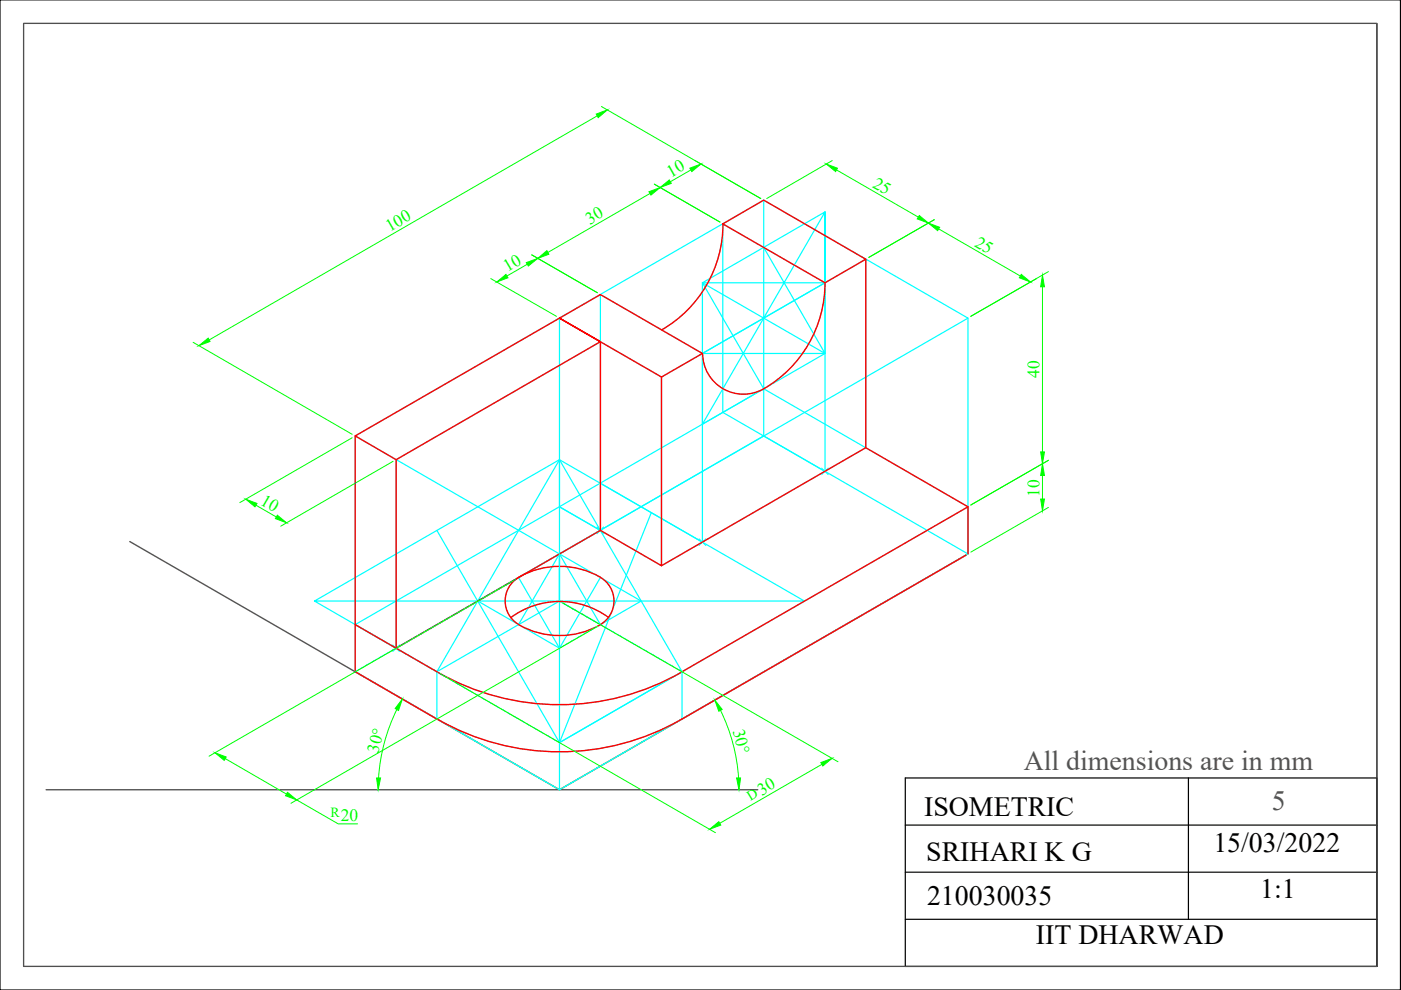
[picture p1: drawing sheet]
<svg xmlns="http://www.w3.org/2000/svg" width="297mm" height="210mm" viewBox="0 0 297 210" stroke-linecap="round" stroke-linejoin="round" font-family="sans-serif">
<!-- layer: Axis -->
<path d="M27.5 114.8l91.1 52.6 86.2-49.7M9.8 167.4h150.9" fill="none" stroke="#545454" stroke-width=".3"/>
<!-- layer: Thin -->
<g fill="none" stroke="#0ff" stroke-width=".25">
<path d="M148.9 60v54.9l-21.6-12.4v-40l21.6 12.4 26-14.9-21.7-12.5v39.9l21.7 12.6v-40M161.9 52.5l13 22.4-26-14.9 26-15.1-26 45 26-15v-30v15.1M161.9 42.4v40M174.9 60h-26l13 22.4M127.3 72.4l-43.3 25.1v39.9M140.3 79.9l43.3-24.9v39.9l-43.3 25-21.7-12.4M148.9 74.9h26M205.2 67.5v40l-86.6 50-43.3-25.1v-40M75.3 92.4l86.6-50 43.3 25.1-86.6 49.9zM118.6 97.5l26 44.9v10.1M161.9 92.4v-10l-86.6 50M161.9 82.4l43.3 25.1v9.9"/>
<path d="M118.6 117.4v50M138.1 108.7l-19.5 48.8-26-45M140.3 119.9v-40l-21.7-12.4v40l8.7 5-43.3 24.9M66.7 127.4h103.9l-52-29.9-51.9 29.9 25.9 15 26-15 26 15-26 15.1M75.3 132.4v10M75.3 132.4l8.7 5M109.9 132.4l8.7-15 8.7 15-8.7 5-17.3-10 17.3-10 17.3 10-8.6 5-8.7-5v-29.9l-26 44.9v10.1M109.9 122.4l8.7 15 8.7-15M75.3 142.4l86.6-50 43.3 25-86.6 50z"/>
</g>
<path d="M174.2 99.2l1.4 1.4M175.6 99.2l-1.4 1.4M126.6 111.7l1.4 1.5M128 111.7l-1.4 1.5M148.2 114.2l1.4 1.5M149.6 114.2l-1.4 1.5M83.3 136.8l1.4 1.3M84.7 136.8l-1.4 1.3" fill="none" stroke="#0ff" stroke-width=".21"/>
<!-- layer: Dimension -->
<g fill="none" stroke="#0f0" stroke-width=".21">
<path d="M126.6 24.6l-82.2 47.5M127.5 22.6l33.8 19.5M138.7 39l14 8.1M146.5 36l-4.4 2.5M176.4 34.1l-13.8 8M177.4 36l17.3 10M104.1 59.1l13.9 8M111.8 56l-4.3 2.5M112.7 54l14 8.1M137.8 41l-21.6 12.5M148.9 60v14.9M198.1 46.6l-13.9 8"/>
<path d="M199 48.5l17.3 10M222.3 57.6l-16.5 9.5M40.9 72.6l33.8 19.5M221 60.8v35M74.7 92.8l-23.9 13.8M83.4 97.8l-23.9 13.8M222.3 97.6l-16.5 9.5M54.3 107.1l4.3 2.5M221 100.8v5M222.3 107.6l-16.5 9.5M109.3 122.8l-65 37.5M119.3 127.8l58.4 33.7"/>
<path d="M126.7 132.8l-65 37.5M84.2 150.4a38.5 38.5 0 0 0-3.9 14.5M93.3 142.8l58.4 33.7M152.8 150.6a38 38 0 0 1 3.8 14.3M47.8 160.8l12.9 7.6M62.9 169.6l8.8 5.1h4.1M174.2 162.1l-21.6 12.5"/>
</g>
<!-- layer: Thick -->
<g fill="none" stroke="#f00" stroke-width=".3">
<path d="M153.2 47.5l8.7-5.1 21.7 12.6-8.7 5zM153.3 47.4a26 26 0 0 1-13 22.5M174.9 59.9a26 26 0 0 1-13 22.5M183.6 55v39.9l-43.3 25M127.3 72.4v40.1l13 7.4v-40M149 74.9a8.7 8.7 0 0 0 13 7.5M75.3 92.4l52-29.9 21.6 12.4-8.6 5-21.7-12.4 8.7 4.9-43.3 25.1zM75.3 92.4v50l17.3 10.1M84 97.5v39.9l43.3-24.9M183.6 94.9l21.6 12.6v9.9M204.8 117.7l-60.2 34.7a52 52 0 0 1-51.9 0M205.2 107.5l-60.6 34.9a52 52 0 0 1-51.9 0"/>
<path d="M75.3 132.4l17.3 10M110 132.4a17.3 17.3 0 0 0 17.3 0M127.3 122.4a5.8 5.8 0 0 1 0 10M127.3 122.4a16.8 16.8 0 0 0-18.5 .9 5.8 5.8 0 0 0 1.2 9.1M129 130.9a17.5 17.5 0 0 0-20.7 0"/>
</g>
<!-- layer: Dimension -->
<g fill="#0f0" stroke="#0f0" stroke-width=".21">
<path d="M156.2 164.9h.8l-.3 2.5z"/>
<path d="M151.6 148.4l1.5 2-.7 .4z"/>
<path d="M85.3 148.2l-.8 2.4-.7-.4z"/>
<path d="M79.8 164.9h.9l-.5 2.5z"/>
<path d="M221 58.3l.4 2.5h-.8z"/>
<path d="M220.6 95.8h.8l-.4 2.5z"/>
<path d="M221 98.3l.4 2.5h-.8z"/>
<path d="M220.6 105.8h.8l-.4 2.5z"/>
<path d="M175.2 34.8l2.3 .9-.3 .7z"/>
<path d="M194.9 45.7l1.9 1.6-2.3-.9z"/>
<path d="M196.8 47.3l2.4 .9-.4 .7z"/>
<path d="M216.5 58.2l2 1.6-2.4-.9z"/>
<path d="M140 39.8l1.9-1.6 .4 .7z"/>
<path d="M146.3 35.7l2.3-.9-1.9 1.6z"/>
<path d="M114 54.8l2-1.7 .4 .8z"/>
<path d="M137.6 40.7l2.4-.9-2 1.6z"/>
<path d="M111.6 55.7l2.4-.9-2 1.6z"/>
<path d="M105.3 59.8l2-1.6 .4 .7z"/>
<path d="M42.2 73.3l2-1.6 .3 .7z"/>
<path d="M126.4 24.2l2.4-.9-2 1.6z"/>
<path d="M52.1 105.8l2.4 .9-.4 .8z"/>
<path d="M58.8 109.2l1.9 1.6-2.3-.8z"/>
<path d="M45.6 159.6l2.4 .9-.5 .7z"/>
<path d="M61 168l1.9 1.6-2.4-.9z"/>
<path d="M150.5 175.8l1.9-1.6 .4 .7z"/>
<path d="M174 161.7l2.4-.9-1.9 1.6z"/>
</g>
<!-- layer: 0 -->
<path d="M0 0h296.9v209.9h-296.9zM5 5h286.9v199.9h-286.9zM191.9 164.9h100v40h-100zM191.9 174.9h100M252 164.9v30M191.9 184.9h100M191.9 194.9h100" fill="none" stroke="#000" stroke-width=".25"/>
<!-- layer: Axis -->
<path d="M5 5h286.9v199.9h-286.9z" fill="none" stroke="#545454" stroke-width=".21"/>
<g font-size="5.9" fill="#545454">
<text x="217" y="163.3">All dimensions are in mm</text>
<text x="269.7" y="171.8">5</text>
</g>
<g font-size="5.9">
<text x="195.9" y="173.1">ISOMETRIC</text>
<text x="196.4" y="182.5">SRIHARI K G</text>
<text x="257.3" y="180.7">15/03/2022</text>
<text x="196.6" y="191.8">210030035</text>
<text x="267.2" y="190.3">1:1</text>
<text x="219.6" y="200.3">IIT DHARWAD</text>
</g>
<g font-size="3.7" fill="#0f0">
<text x="142.2" y="37.7" transform="rotate(-29 142.2 37.7)">10</text>
<text x="184.8" y="39.6" transform="rotate(29 184.8 39.6)">25</text>
<text x="125.1" y="47.6" transform="rotate(-30 125.1 47.6)">30</text>
<text x="82.6" y="49.2" transform="rotate(-30 82.6 49.2)">100</text>
<text x="206.5" y="52.1" transform="rotate(30 206.5 52.1)">25</text>
<text x="107.6" y="57.7" transform="rotate(-30 107.6 57.7)">10</text>
<text x="220.4" y="80.1" transform="rotate(-90 220.4 80.1)">40</text>
<text x="55" y="106.8" transform="rotate(30 55 106.8)">10</text>
<text x="220.4" y="105.3" transform="rotate(-90 220.4 105.3)">10</text>
<text x="155.4" y="155" transform="rotate(75 155.4 155)">30°</text>
<text x="80.2" y="159.8" transform="rotate(-75 80.2 159.8)">30°</text>
<text x="161.5" y="168.7" transform="rotate(-30 161.5 168.7)">30</text>
<text x="72.3" y="174">20</text>
</g>
<g font-size="3" fill="#0f0">
<text x="70.1" y="173.3">R</text>
<text x="159.1" y="169.7" transform="rotate(-31 159.1 169.7)">D</text>
</g>
</svg>
